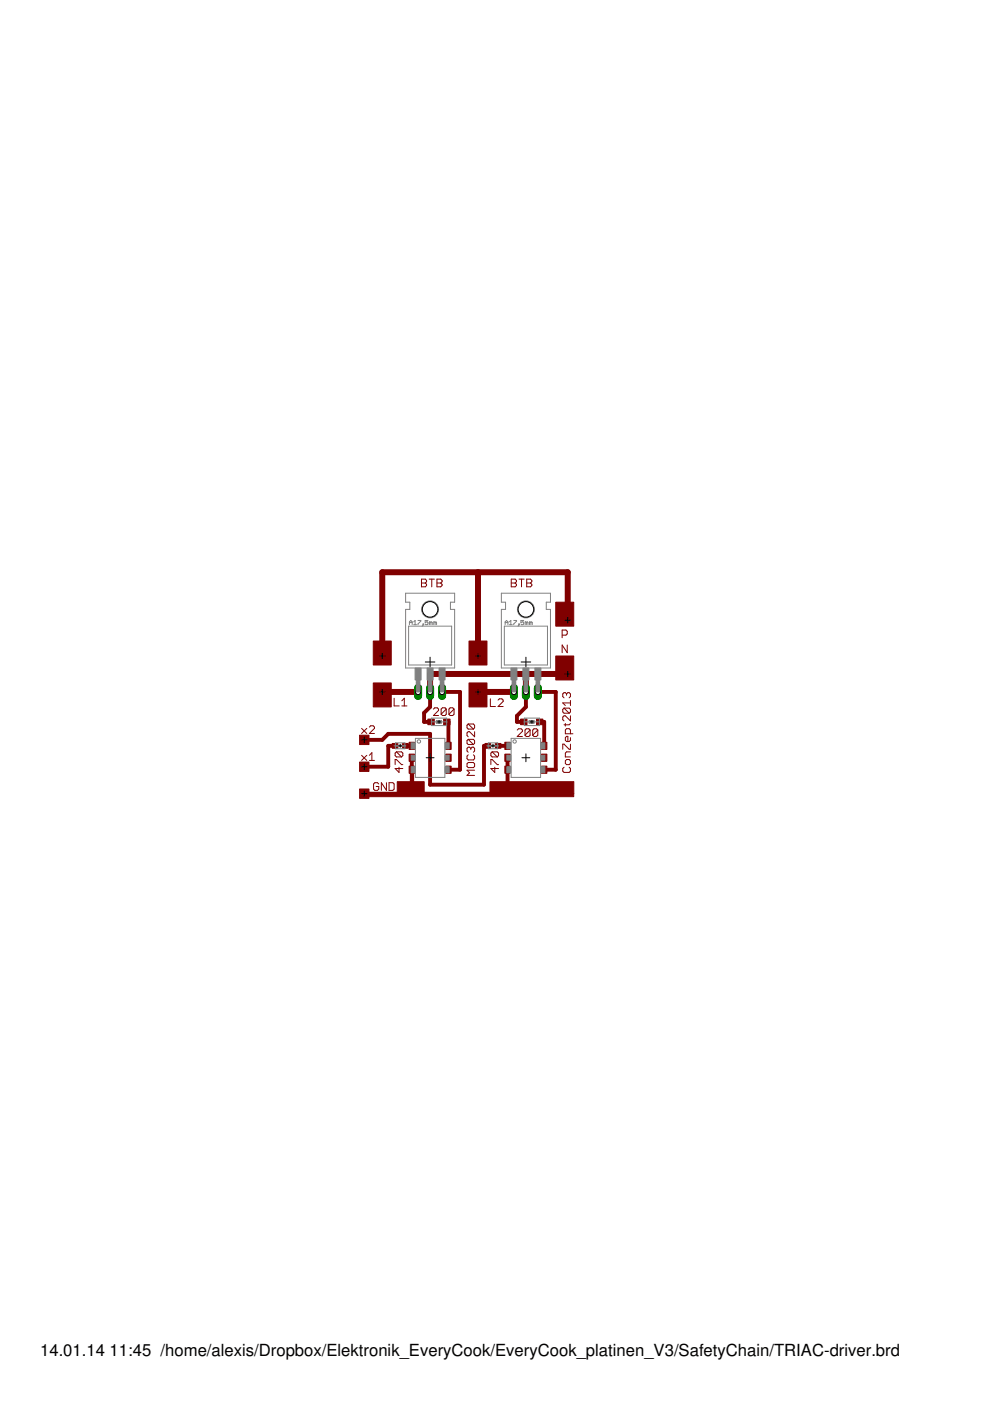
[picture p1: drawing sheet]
<svg xmlns="http://www.w3.org/2000/svg" width="210mm" height="297mm" viewBox="0 0 210 297" stroke-linecap="round" stroke-linejoin="round" font-family="sans-serif">
<path d="M88.6 145.9v1.7" fill="none" stroke="#008000" stroke-width="1.7"/>
<circle cx="88.6" cy="146.7" r=".55" fill="#fff" stroke="#000" stroke-width=".21"/>
<path d="M91.2 145.9v1.7" fill="none" stroke="#008000" stroke-width="1.7"/>
<circle cx="91.2" cy="146.7" r=".55" fill="#fff" stroke="#000" stroke-width=".21"/>
<path d="M93.7 145.9v1.7" fill="none" stroke="#008000" stroke-width="1.7"/>
<circle cx="93.7" cy="146.7" r=".55" fill="#fff" stroke="#000" stroke-width=".21"/>
<path d="M109 145.9v1.7" fill="none" stroke="#008000" stroke-width="1.7"/>
<circle cx="109" cy="146.7" r=".55" fill="#fff" stroke="#000" stroke-width=".21"/>
<path d="M111.5 145.9v1.7" fill="none" stroke="#008000" stroke-width="1.7"/>
<circle cx="111.5" cy="146.7" r=".55" fill="#fff" stroke="#000" stroke-width=".21"/>
<path d="M114 145.9v1.7" fill="none" stroke="#008000" stroke-width="1.7"/>
<circle cx="114" cy="146.7" r=".55" fill="#fff" stroke="#000" stroke-width=".21"/>
<g fill="none" stroke="#800000" stroke-width=".21">
<path d="M89.4 122.8h.8l.2 .3v.2l-.2 .3 .2 .3v.2l-.2 .3h-.8zM89.4 123.6h.8M91 122.8h1.1M91.5 122.8v1.6M92.6 122.8h.9l.2 .3v.2l-.2 .3 .2 .3v.2l-.2 .3h-.9zM92.6 123.6h.9M108.4 122.8h.8l.3 .3v.2l-.3 .3 .3 .3v.2l-.3 .3h-.8zM108.4 123.6h.8M110 122.8h1.1M110.6 122.8v1.6M111.7 122.8h.8l.3 .3v.2l-.3 .3 .3 .3v.2l-.3 .3h-.8zM111.7 123.6h.8"/>
<path d="M119.2 134.7h.8l.3-.3v-.5l-.3-.3h-.8v1.6M120.3 136.8v1.6l-1.1-1.6v1.6M76.7 154.4l1.1 1.1M77.8 154.4l-1.1 1.1M78.3 154.2l.3-.3h.5l.3 .3v.2l-1.1 1.1h1.1M83.6 148v1.7h1M84.1 159.4l-.3 .3v.5l.3 .3h1M84.1 159.4h1l.3 .3v.5l-.3 .3M84.1 159.4l1 1.1M85.2 149.7h1.1M85.2 148.6l.5-.6v1.7M91.9 150.3l.3-.2h.5l.3 .2v.3l-1.1 1.1h1.1"/>
<path d="M94.6 150.3v1.1l-.2 .3h-.6l-.3-.3M94.6 150.3l-.2-.2h-.6l-.3 .2v1.1M94.6 150.3l-1.1 1.1M96.3 150.3v1.1l-.3 .3h-.6l-.2-.3M96.3 150.3l-.3-.2h-.6l-.2 .2v1.1M96.3 150.3l-1.1 1.1M99.3 153.5l-.3 .3v.5l.3 .3h1.1M99.3 156.8l-.3 .2v.6l.3 .3h1.1M99.3 153.5h1.1l.2 .3v.5l-.2 .3M99.3 156.8h1.1l.2 .2v.6l-.2 .3M99.3 156.8l1.1 1.1M99.3 153.5l1.1 1.1"/>
<path d="M99.8 158.7l-.3-.3h-.2l-.3 .3v.5l.3 .3M99.8 158.7l.3-.3h.3l.2 .3v.5l-.2 .3M99.8 158.7v.2M100.6 155.1v1.1l-1.1-1.1h-.2l-.3 .3v.5l.3 .3M104 148.2v1.6h1.1M104.4 159.4l-.3 .3v.5l.3 .3h1M104.4 159.4h1l.3 .3v.5l-.3 .3M104.4 159.4l1 1.1M105.6 148.4l.3-.2h.5l.3 .2v.3l-1.1 1.1h1.1M109.7 154.8l.2-.3h.6l.3 .3v.3l-1.1 1h1.1M112.4 154.8v1.1l-.3 .2h-.5l-.3-.2M112.4 154.8l-.3-.3h-.5l-.3 .3v1.1"/>
<path d="M112.4 154.8l-1.1 1.1M114 154.8v1.1l-.3 .2h-.5l-.3-.2M114 154.8l-.3-.3h-.5l-.3 .3v1.1M114 154.8l-1.1 1.1M119.6 150.1l-.3 .3v.5l.3 .3h1.1M119.6 150.1h1.1l.2 .3v.5l-.2 .3M119.6 150.1l1.1 1.1M119.9 153.4v.5M120.1 147.1l-.2-.2h-.3l-.3 .2v.6l.3 .3M120.1 147.1l.3-.2h.3l.2 .2v.6l-.2 .3M120.1 147.1v.3M120.9 159.4h-.8l-.2 .3v.8h1"/>
<path d="M120.9 155.6v-.8l-.2-.3h-.6l-.2 .3v.8h1.6M120.9 151.8v1l-1-1h-.3l-.3 .2v.6l.3 .2M120.9 157.8v1.1h-.2l-1.1-1.1h-.3v1.1M120.9 148.5v1.1M120.9 156.4v.6l-.2 .2h-.6l-.2-.2v-.6l.2-.3h.3v1.1M120.9 153.4l-.2 .3h-1.1M120.9 149h-1.6l.6 .6M76.7 160.1l1.1 1.1M77.8 160.1l-1.1 1.1M78.3 160.1l.5-.5v1.6M78.3 161.2h1.1M80.3 166.2l-.3-.3h-.5l-.3 .3v1.1l.3 .3h.5l.3-.3v-.5h-.5"/>
<path d="M81.9 165.9v1.7l-1-1.7v1.7M82.5 165.9h.8l.3 .3v1.1l-.3 .3h-.8zM83.8 162.1v-1.1h.3l1 1.1h.3M84.6 162.7v1.1l-.8-.9h1.6M99.3 160l-.3 .3v.5l.3 .3h1.1l.2-.3v-.5l-.2-.3M99.3 161.7h1.1l.2 .2v.6l-.2 .3h-1.1l-.3-.3v-.6zM100.6 163.3h-1.6l.5 .6-.5 .5h1.6M104.1 162.1v-1.1h.3l1 1.1h.3M104.9 162.7v1.1l-.8-.9h1.6M119.6 162.7l-.3 .2v.6l.3 .3h1.1l.2-.3v-.6l-.2-.2M120.1 161h.6l.2 .3v.6l-.2 .2h-.6l-.2-.2v-.6z"/>
</g>
<g fill="#800000" stroke="#800000" stroke-width=".21">
<path d="M79.1 135.9h3.9v5.1h-3.9z"/>
<path d="M99.4 135.9h3.9v5.1h-3.9z"/>
<path d="M79.1 144.8h3.9v5.1h-3.9z"/>
<path d="M99.4 144.8h3.9v5.1h-3.9z"/>
<path d="M117.8 127.7h3.8v5.1h-3.8z"/>
<path d="M117.8 139.1h3.8v5.1h-3.8z"/>
<path d="M77.9 168.3h43.7v.6h-43.7z"/>
<path d="M107.7 165.7h14v2.6h-14z"/>
<path d="M103.9 165.7h3.8v2.6h-3.8z"/>
<path d="M84.2 165.7h5.7v2.6h-5.7z"/>
<path d="M94.5 157.4h1.2v1.5h-1.2z"/>
<path d="M94.5 162.4h1.2v1.6h-1.2z"/>
<path d="M86.7 162.4h1.2v1.6h-1.2z"/>
<path d="M86.7 157.4h1.2v1.5h-1.2z"/>
<path d="M94.5 159.9h1.2v1.5h-1.2z"/>
<path d="M86.7 159.9h1.2v1.5h-1.2z"/>
<path d="M114.8 157.4h1.2v1.5h-1.2z"/>
<path d="M114.8 162.4h1.2v1.6h-1.2z"/>
<path d="M107 162.4h1.2v1.6h-1.2z"/>
<path d="M107 157.4h1.2v1.5h-1.2z"/>
<path d="M114.8 159.9h1.2v1.5h-1.2z"/>
<path d="M107 159.9h1.2v1.5h-1.2z"/>
<path d="M90.7 152.5h1.4v1.1h-1.4z"/>
<path d="M94.1 152.5h1.3v1.1h-1.3z"/>
<path d="M110.4 152.5h1.3v1.1h-1.3z"/>
<path d="M113.7 152.5h1.4v1.1h-1.4z"/>
<path d="M76.2 167.3h2v2h-2z"/>
<path d="M76.2 161.6h2v2h-2z"/>
<path d="M76.2 155.9h2v2h-2z"/>
<path d="M100.4 138.1h1.9v2h-1.9z"/>
<path d="M119.4 141.9h2v2h-2z"/>
<path d="M80.1 145.7h1.9v2h-1.9z"/>
<path d="M100.4 145.7h1.9v2h-1.9z"/>
<path d="M119.4 130.5h2v2h-2z"/>
<path d="M102.8 157.6h1.2v1h-1.2z"/>
<path d="M105 157.6h1.2v1h-1.2z"/>
<path d="M83.2 157.6h1.1v1h-1.1z"/>
<path d="M85.4 157.6h1.2v1h-1.2z"/>
<path d="M80.1 138.1h1.9v2h-1.9z"/>
</g>
<path d="M77.2 156.9h3.8l1.3-1.3h8.9v10.8h11.4v-8.3h.8M83.8 158.1h-1.5v4.5h-5.1M86 158.1h1.3M91.2 146.7v3.2l-1.3 1.3v1.9h1.5M93.7 146.7h3.8v16.5h-2.4M94.7 153.1h.4v5M105.6 158.1h2M111.5 146.7v3.2l-1.9 1.9v1.3h1.5M114 146.7h3.8v16.5h-2.4M114.4 153.1h1v5M87.3 160.7v7.6h-10.1M107.6 160.7v7.6h-20.2l-.1-5.1" fill="none" stroke="#800000" stroke-width=".83"/>
<path d="M101.3 121.3v17.8M120.4 131.5v-10.2h-39.4v17.8M81 146.7h7.6M101.3 146.7h7.7M111.5 142.9v3.8M120.4 142.9h-29.2v3.8" fill="none" stroke="#800000" stroke-width="1.3"/>
<path d="M88.6 145.9v1.7" fill="none" stroke="#008000" stroke-width="1.7"/>
<circle cx="88.6" cy="146.7" r=".55" fill="#fff" stroke="#000" stroke-width=".21"/>
<path d="M91.2 145.9v1.7" fill="none" stroke="#008000" stroke-width="1.7"/>
<circle cx="91.2" cy="146.7" r=".55" fill="#fff" stroke="#000" stroke-width=".21"/>
<path d="M93.7 145.9v1.7" fill="none" stroke="#008000" stroke-width="1.7"/>
<circle cx="93.7" cy="146.7" r=".55" fill="#fff" stroke="#000" stroke-width=".21"/>
<path d="M109 145.9v1.7" fill="none" stroke="#008000" stroke-width="1.7"/>
<circle cx="109" cy="146.7" r=".55" fill="#fff" stroke="#000" stroke-width=".21"/>
<path d="M111.5 145.9v1.7" fill="none" stroke="#008000" stroke-width="1.7"/>
<circle cx="111.5" cy="146.7" r=".55" fill="#fff" stroke="#000" stroke-width=".21"/>
<path d="M114 145.9v1.7" fill="none" stroke="#008000" stroke-width="1.7"/>
<circle cx="114" cy="146.7" r=".55" fill="#fff" stroke="#000" stroke-width=".21"/>
<g fill="none" stroke="#808080" stroke-width=".21">
<path d="M86 125.8h10.4v1.9h-.9v1.5h.9v12.4h-10.4v-12.4h.9v-1.5h-.9zM86.6 132.8h9.2v8.2h-9.2zM86.8 132.4v-.6l.3-.2 .3 .2v.6M86.8 132h.6M87.7 131.8l.3-.2v.8M87.7 132.4h.6M88.6 131.6h.6l-.6 .8M89.7 132.3l.1 .1zM89.8 132.4l-.3 .3M90.7 131.6h-.6v.4l.3-.2 .3 .2-.1 .4-.5-.1M91.4 132l-.3-.2v.6M91.4 132v.4"/>
<path d="M91.4 132l.1-.2 .2 .2v.4M92.3 132l-.3-.2v.6M92.3 132v.4M92.3 132l.1-.2 .2 .2v.4M106.3 125.8h10.4v1.9h-.9v1.5h.9v12.4h-10.4v-12.4h.9v-1.5h-.9zM106.9 132.8h9.2v8.2h-9.2zM107.1 132h.6M107.1 132.4v-.6l.3-.2 .3 .2v.6M108 132.4h.6M108 131.8l.3-.2v.8M108.9 131.6h.6l-.6 .8M110 132.3l.1 .1z"/>
<path d="M110.1 132.4l-.3 .3M111 131.6h-.6v.4l.3-.2 .3 .2-.1 .4-.5-.1M111.7 132l-.3-.2v.6M111.7 132v.4M111.7 132l.1-.2 .2 .2v.4M112.6 132l-.3-.2v.6M112.6 132v.4M112.6 132l.1-.2 .2 .2v.4M83.5 158.1h2.5M83.8 157.5h2.1v1.2h-2.1zM88.1 156.5h6.2v8.3h-6.2zM91.4 153.1h3.4"/>
<path d="M91.5 152.3h3.2v1.5h-3.2zM103.2 158.1h2.5M103.5 157.5h2v1.2h-2zM108.4 156.5h6.2v8.3h-6.2zM111.1 153.1h3.4M111.2 152.3h3.2v1.5h-3.2z"/>
<circle cx="91.2" cy="129.2" r="1.8"/>
<circle cx="111.5" cy="129.2" r="1.8"/>
<circle cx="88.8" cy="157.2" r=".36"/>
<circle cx="109.1" cy="157.2" r=".36"/>
</g>
<g fill="#808080" stroke="#808080" stroke-width=".21">
<path d="M93.3 144.2h.8v.6h-.8z"/>
<path d="M90.8 144.2h.8v.6h-.8z"/>
<path d="M88.3 144.2h.7v.6h-.7z"/>
<path d="M88 141.6h1.3v2.6h-1.3z"/>
<path d="M90.6 141.6h1.2v2.6h-1.2z"/>
<path d="M93.1 141.6h1.3v2.6h-1.3z"/>
<path d="M113.7 144.2h.7v.6h-.7z"/>
<path d="M111.1 144.2h.8v.6h-.8z"/>
<path d="M108.6 144.2h.7v.6h-.7z"/>
<path d="M108.3 141.6h1.3v2.6h-1.3z"/>
<path d="M110.9 141.6h1.2v2.6h-1.2z"/>
<path d="M113.4 141.6h1.3v2.6h-1.3z"/>
<path d="M92.5 152.8h1.1v.6h-1.1z"/>
<path d="M112.2 152.8h1.1v.6h-1.1z"/>
<path d="M104.2 158h.7v.3h-.7z"/>
<path d="M84.5 158h.7v.3h-.7z"/>
<path d="M94.4 160.1h.8v1.1h-.8z"/>
<path d="M94.4 162.6h.8v1.2h-.8z"/>
<path d="M94.4 157.5h.8v1.3h-.8z"/>
<path d="M87.2 157.5h.8v1.3h-.8z"/>
<path d="M87.2 162.6h.8v1.2h-.8z"/>
<path d="M87.2 160.1h.8v1.1h-.8z"/>
<path d="M114.7 160.1h.8v1.1h-.8z"/>
<path d="M114.7 162.6h.8v1.2h-.8z"/>
<path d="M114.7 157.5h.8v1.3h-.8z"/>
<path d="M107.5 157.5h.8v1.3h-.8z"/>
<path d="M107.5 162.6h.8v1.2h-.8z"/>
<path d="M107.5 160.1h.8v1.1h-.8z"/>
<path d="M93.3 144.8h.8v1.9h-.8z"/>
<path d="M90.8 144.8h.8v1.9h-.8z"/>
<path d="M88.3 144.8h.7v1.9h-.7z"/>
<path d="M113.7 144.8h.7v1.9h-.7z"/>
<path d="M111.1 144.8h.8v1.9h-.8z"/>
<path d="M108.6 144.8h.7v1.9h-.7z"/>
</g>
<g fill="none" stroke="#000" stroke-width=".21">
<path d="M80.5 139.1h1.1M81 138.5v1.2M91.2 139.3v2.1M100.8 139.1h1.1M101.3 138.5v1.2M111.5 139.3v2.1M119.8 131.5h1.2M120.4 130.9v1.2M76.7 156.9h1.1M77.2 156.3v1.1M80.5 146.7h1.1M81 146.1v1.2"/>
<path d="M84.5 158.1h.7M84.9 157.8v.6M90.2 140.4h2M91.2 159.8v1.7M92.8 153.1h.6M93.1 152.7v.7M100.8 146.7h1.1M101.3 146.1v1.2M104.2 158.1h.6M104.5 157.8v.6M110.5 140.4h2M111.5 159.8v1.7"/>
<path d="M112.5 153.1h.6M112.8 152.7v.7M119.8 142.9h1.2M120.4 142.3v1.2M76.7 168.3h1.1M76.7 162.6h1.1M77.2 162v1.2M77.2 167.7v1.1M90.4 160.7h1.6M110.7 160.7h1.6"/>
<circle cx="91.2" cy="129.2" r="1.65"/>
<circle cx="111.5" cy="129.2" r="1.65"/>
</g>
<g font-size="3.5">
<text x="8.5" y="287.5">14.01.14</text>
<text x="23.2" y="287.5">11:45 /home/alexis/Dropbox/Elektronik_EveryCook/EveryCook_platinen_V3/SafetyChain/TRIAC-driver.brd</text>
</g>
</svg>
